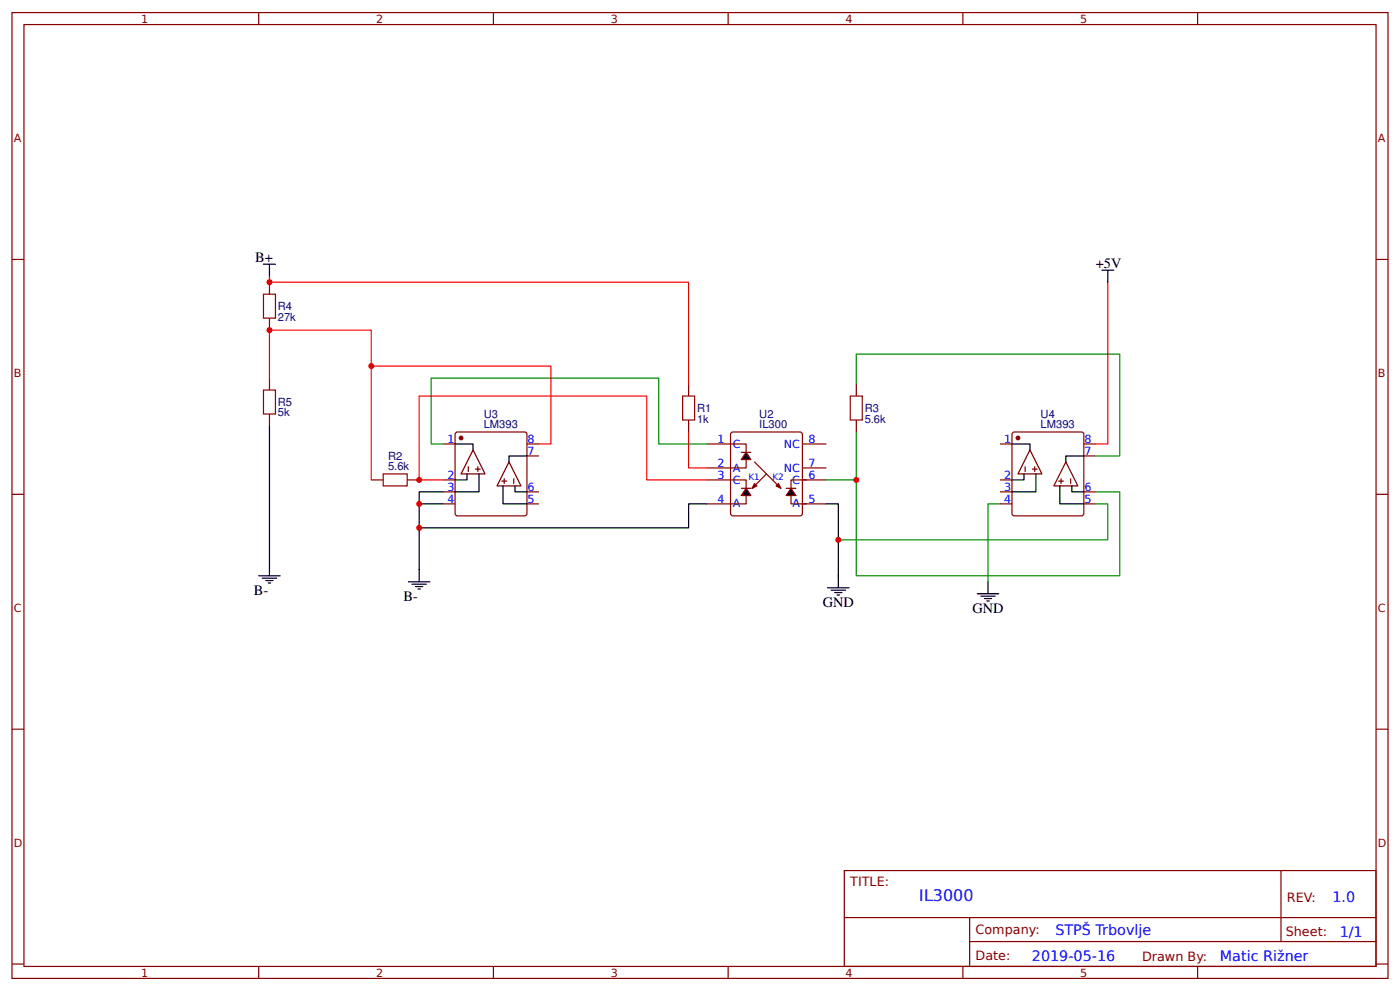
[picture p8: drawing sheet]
<svg xmlns="http://www.w3.org/2000/svg" width="309mm" height="219mm" viewBox="0 0 309 219" stroke-linecap="round" stroke-linejoin="round" font-family="sans-serif">
<g fill="none" stroke="#800" stroke-width=".26">
<path d="M2.6 2.8h304.1v213.2h-304.1zM5.3 5.4h298.7v208h-298.7zM57.1 2.8v2.6M109 2.8v2.6M160.9 2.8v2.6M212.7 2.8v2.6M264.6 2.8v2.6M2.6 57.3h2.7M304 57.3h2.7M59.5 62.3v2.7M59.5 70.2v2.7M59.5 83.5v2.6"/>
<path d="M59.5 91.4v2.7M97.9 98h2.6M100.6 95.6l.5-.2h14.8l.4 .2 .1 17.8-.2 .4-15.1 .1-.5-.3zM116.4 98h2.7M152.1 84.8v2.6M152.1 92.7v2.7M156.1 98h8.7v5.3h-8.7M161.7 95.5l15-.1 .5 .2 .1 17.8-.3 .4-15.1 .1-.4-.3-.1-17.7zM163.8 99.9h2.1M177.3 98h5.3M189.2 84.8v2.6M189.2 92.7v2.7"/>
<path d="M220.9 98h2.7M223.6 95.6l.5-.2h14.8l.5 .2v17.8l-.2 .4-15.1 .1-.5-.3zM239.4 98h2.7M2.6 109.1h2.7M82 106h2.7M90 106h2.6M97.9 106h2.6M97.9 111.3h2.6M97.9 108.6h2.6M116.4 111.3h2.7M116.4 108.6h2.7M116.4 100.7h2.7"/>
<path d="M156.1 106h8.7v5.3h-8.7M163.8 107.8h2.1M166.7 102l5.8 5.8M169.3 104.6l-3.1 3.2M173.7 107.8h2.1M177.3 103.3h5.3M177.3 106h5.3M177.3 111.3h5.3M178.2 106h-3.4v5.3h3.4M220.9 106h2.7M220.9 111.3h2.7M220.9 108.6h2.7"/>
<path d="M239.4 111.3h2.7M239.4 108.6h2.7M239.4 100.7h2.7M304 109.1h2.7M2.6 161h2.7M304 161h2.7M186.5 192.2h117.5v21.2h-117.5zM283 192.2v15.7M2.6 212.9h2.7M57.1 213.4v2.6M109 213.4v2.6M160.9 213.4v2.6"/>
<path d="M186.6 202.6h117.3M212.7 213.4v2.6M214.2 207.9h89.7M214.2 202.6v10.6M264.6 213.4v2.6M304 212.9h2.7"/>
</g>
<path d="M164.8 99.9l1.1 1.6h-2.1zM164.8 107.8l1.1 1.6h-2.1zM174.8 107.8l1 1.6h-2.1z" fill="#000" stroke="#800" stroke-width=".26"/>
<g fill="#800" stroke="#800" stroke-width=".26">
<path d="M171.4 107.3l.6-.5 .5 1z"/>
<path d="M166.7 106.8l.5 .5-1 .5z"/>
<circle cx="101.9" cy="96.7" r=".4"/>
<circle cx="224.9" cy="96.7" r=".4"/>
</g>
<g fill="none" stroke="#600" stroke-width=".26">
<path d="M104.5 99.4l2.7 5.2h-5.3zM227.5 99.4l2.7 5.2h-5.3zM103.5 103.1v1M105 103.6h1.1M105.6 103.1v1M110.9 106.2h1M111.4 105.7v1.1M112.4 102l2.7 5.3h-5.3zM113.5 105.7v1.1M226.5 103.1v1M228.1 103.6h1M228.6 103.1v1"/>
<path d="M233.9 106.2h1M234.4 105.7v1.1M235.5 102l2.6 5.3h-5.3zM236.5 105.7v1.1"/>
</g>
<g fill="none" stroke="#000" stroke-width=".26">
<path d="M58.2 58.3h2.7M59.5 58.3v2.7M243.4 59.7h2.7M244.7 59.7v2.6M59.5 94.1v33M100.5 98h4v1.4M223.6 98h3.9v1.4M92.6 111.3h5.3M97.9 108.6h-5.3v19.9M103.2 104.6v1.4h-2.7M105.8 104.6v4h-5.3M111.1 107.3v4h5.3"/>
<path d="M113.8 107.3v1.3h2.6M116.4 100.7h-4v1.3M156.1 111.3h-4v5.2h-59.5M182.6 111.3h2.6v18.5M226.2 104.6v1.4h-2.6M228.9 104.6v4h-5.3M234.2 107.3v4h5.2M236.8 107.3v1.3h2.6M239.4 100.7h-3.9v1.3M57.1 127.1h4.8M57.9 127.7h3.2M58.7 128.2h1.6"/>
<path d="M59.3 128.7h.5M90.2 128.5h4.8M91 129h3.2M91.8 129.5h1.6M92.3 130h.6M182.8 129.8h4.8M183.6 130.3h3.2M184.4 130.8h1.6M184.9 131.4h.6M215.9 131.1h4.8M216.7 131.6h3.2M217.5 132.2h1.6"/>
<path d="M218 132.7h.5M218.3 128.5v2.6"/>
</g>
<path d="M97.9 98h-2.7v-14.5h50.3v14.5h10.6M189.2 95.4v10.6h-6.6M189.2 84.8v-6.6h58.2v22.5h-5.3M189.2 106v21.1h58.2v-18.5h-5.3M220.9 111.3h-2.6v17.2M242.1 111.3h2.6v7.9h-59.5" fill="none" stroke="#080" stroke-width=".26"/>
<path d="M59.5 61v1.3h92.6v22.5M244.7 62.3v35.7h-2.6M82 80.8v-7.9h-22.5v10.6M119.1 98h2.6v-17.2h-39.7v25.2M152.1 95.4v7.9h4M97.9 106h-5.3v-18.6h50.3v18.6h13.2" fill="none" stroke="#f00" stroke-width=".26"/>
<path d="M58.2 65h2.7v5.2h-2.7zM58.2 86.1h2.7v5.3h-2.7zM150.8 87.4h2.7v5.3h-2.7zM187.9 87.4h2.6v5.3h-2.6zM84.7 104.6h5.3v2.7h-5.3z" fill="none" stroke="#a00000" stroke-width=".26"/>
<g fill="#c00">
<circle cx="59.5" cy="62.3" r=".66"/>
<circle cx="92.6" cy="106" r=".66"/>
<circle cx="92.6" cy="111.3" r=".66"/>
<circle cx="92.6" cy="116.5" r=".66"/>
<circle cx="82" cy="80.8" r=".66"/>
<circle cx="185.2" cy="119.2" r=".66"/>
<circle cx="189.2" cy="106" r=".66"/>
<circle cx="59.5" cy="72.9" r=".66"/>
</g>
<text font-size="3.5" fill="#00f" x="203.1" y="199">IL3000</text>
<g font-size="3.2">
<text x="56.4" y="57.8">B+</text>
<text x="242.1" y="59.1">+5V</text>
<text x="56.1" y="131.4">B-</text>
<text x="89.2" y="132.7">B-</text>
<text x="181.8" y="134">GND</text>
<text x="214.8" y="135.3">GND</text>
</g>
<g font-size="3.2" fill="#00f">
<text x="294.4" y="199.2">1.0</text>
<text x="233.2" y="206.3">STPŠ Trbovlje</text>
<text x="296" y="206.9">1/1</text>
<text x="228" y="212.2">2019-05-16</text>
<text x="269.5" y="212.1">Matic Rižner</text>
</g>
<g font-size="2.8" fill="#800">
<text x="187.9" y="195.7">TITLE:</text>
<text x="284.3" y="199.2">REV:</text>
<text x="215.5" y="206.3">Company:</text>
<text x="284.1" y="206.8">Sheet:</text>
<text x="215.5" y="212.1">Date:</text>
<text x="252.3" y="212.1">Drawn By:</text>
</g>
<g font-size="2.5" fill="#800">
<text x="31.2" y="5">1</text>
<text x="83.1" y="5">2</text>
<text x="134.9" y="5">3</text>
<text x="186.8" y="5">4</text>
<text x="238.7" y="5">5</text>
<text x="3" y="31.4">A</text>
<text x="304.4" y="31.4">A</text>
<text x="3" y="83.2">B</text>
<text x="304.4" y="83.2">B</text>
<text x="3" y="135.1">C</text>
<text x="304.4" y="135.1">C</text>
<text x="3" y="186.9">D</text>
<text x="304.4" y="186.9">D</text>
<text x="31.2" y="215.6">1</text>
<text x="83.1" y="215.6">2</text>
<text x="134.9" y="215.6">3</text>
<text x="186.8" y="215.6">4</text>
<text x="238.7" y="215.6">5</text>
</g>
<g font-size="2.5" fill="#000080">
<text x="61.4" y="70.8">27k</text>
<text x="61.4" y="68.4">R4</text>
<text x="61.4" y="89.6">R5</text>
<text x="61.4" y="91.9">5k</text>
<text x="106.9" y="94.6">LM393</text>
<text x="106.9" y="92.3">U3</text>
<text x="154" y="93.3">1k</text>
<text x="154" y="91">R1</text>
<text x="167.8" y="94.6">IL300</text>
<text x="167.8" y="92.2">U2</text>
<text x="191" y="93.3">5.6k</text>
<text x="191" y="91">R3</text>
<text x="229.9" y="94.6">LM393</text>
<text x="229.9" y="92.3">U4</text>
<text x="85.7" y="101.5">R2</text>
<text x="85.7" y="103.8">5.6k</text>
</g>
<g font-size="2.5" fill="#00f">
<text x="98.8" y="97.8">1</text>
<text x="116.5" y="100.4">7</text>
<text x="116.5" y="97.8">8</text>
<text x="158.5" y="97.8">1</text>
<text x="161.9" y="98.8">C</text>
<text x="173.2" y="98.8">NC</text>
<text x="178.6" y="97.8">8</text>
<text x="221.9" y="97.8">1</text>
<text x="239.6" y="100.4">7</text>
<text x="239.6" y="97.8">8</text>
<text x="98.8" y="105.7">2</text>
<text x="158.5" y="103.1">2</text>
<text x="158.5" y="105.7">3</text>
<text x="161.9" y="104.1">A</text>
<text x="161.9" y="106.8">C</text>
<text x="173.2" y="104.1">NC</text>
<text x="175" y="106.8">C</text>
<text x="178.6" y="105.7">6</text>
<text x="178.6" y="103.1">7</text>
<text x="221.9" y="105.7">2</text>
<text x="98.8" y="111">4</text>
<text x="98.8" y="108.3">3</text>
<text x="116.5" y="111">5</text>
<text x="116.5" y="108.3">6</text>
<text x="158.5" y="111">4</text>
<text x="161.9" y="112.1">A</text>
<text x="175.1" y="112.1">A</text>
<text x="178.6" y="111">5</text>
<text x="221.9" y="111">4</text>
<text x="221.9" y="108.3">3</text>
<text x="239.6" y="111">5</text>
<text x="239.6" y="108.3">6</text>
</g>
<g font-size="1.9" fill="#00f">
<text x="165.4" y="106">K1</text>
<text x="170.7" y="106">K2</text>
</g>
</svg>
